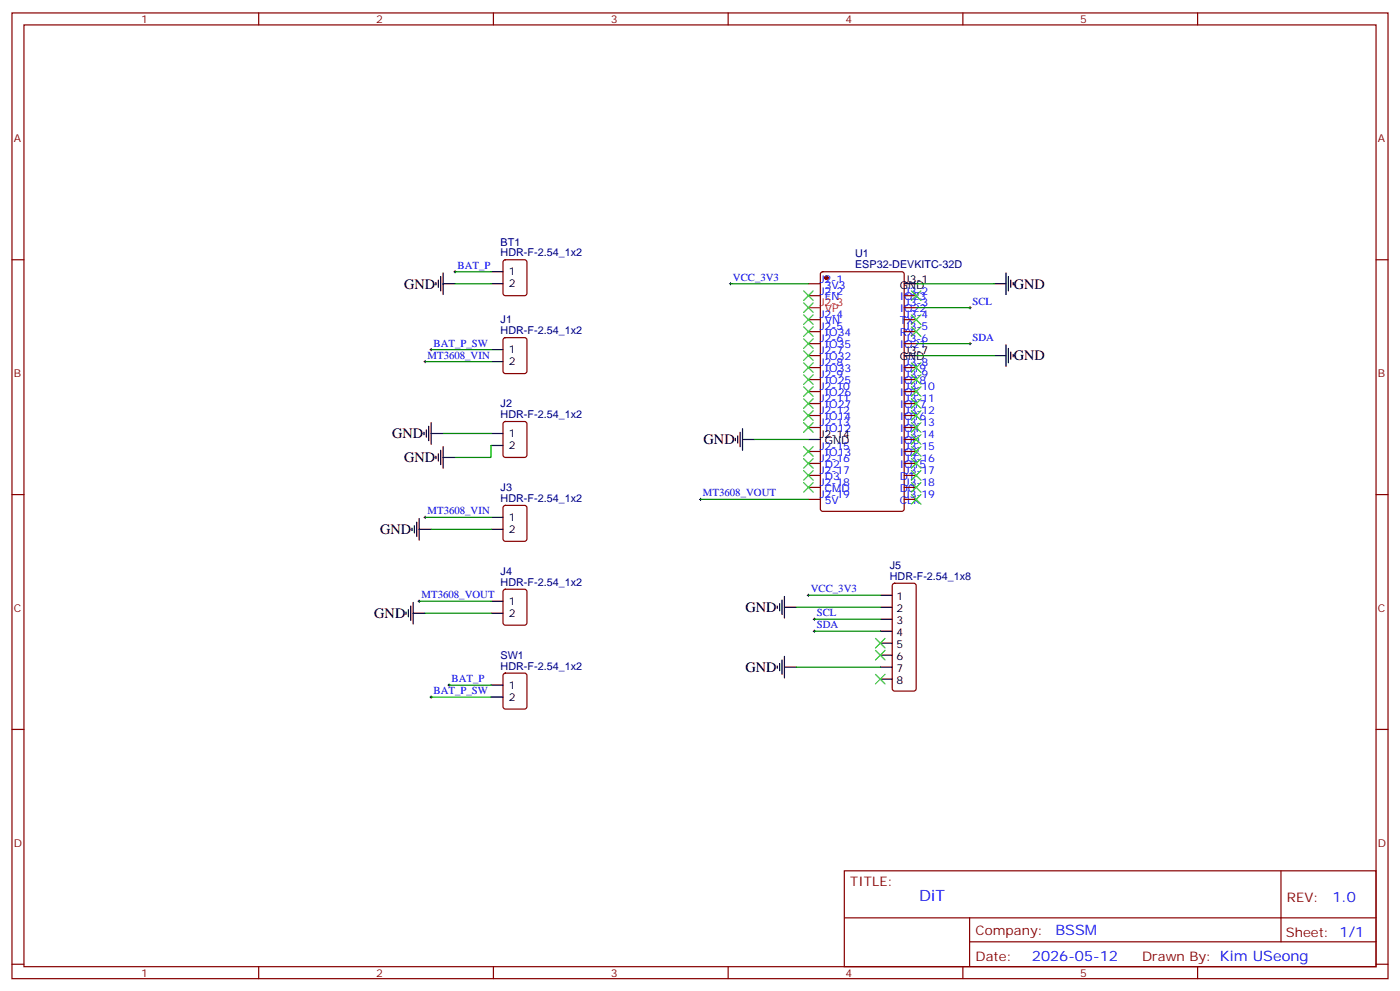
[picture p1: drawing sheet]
<svg xmlns="http://www.w3.org/2000/svg" width="412mm" height="292mm" viewBox="0 0 412 292" stroke-linecap="round" stroke-linejoin="round" font-family="sans-serif">
<g fill="none" stroke="#870000" stroke-width=".35">
<path d="M3.5 3.8h405.4v284.3h-405.4zM7.1 7.3h398.2v277.3h-398.2zM76.2 3.8v3.5M145.3 3.8v3.5M214.5 3.8v3.5M283.6 3.8v3.5M352.8 3.8v3.5M3.5 76.5h3.6M148.4 76.7l.5-.2h5.6l.7 .4v9.5l-.4 .6-5.9 .1-.7-.5v-9.4zM405.3 76.5h3.6M148.4 99.6l.5-.2h5.6l.7 .4v9.5l-.4 .6-5.9 .1-.7-.5v-9.4zM238.1 83.5h3.6"/>
<path d="M238.1 87.1h3.6M238.1 94.1h3.6M238.1 97.6h3.6M241.9 80.2l.5-.2h23.2l.7 .4v69.5l-.4 .6-23.5 .1-.7-.5v-69.4zM266.3 87.1h3.6M266.3 94.1h3.6M266.3 97.6h3.6M266.3 90.6h3.6M238.1 101.2h3.6M238.1 104.7h3.6M238.1 108.2h3.6M238.1 111.8h3.6"/>
<path d="M238.1 115.3h3.6M238.1 118.8h3.6M266.3 101.2h3.6M266.3 108.2h3.6M266.3 111.8h3.6M266.3 115.3h3.6M266.3 118.8h3.6M148.4 124.3l.5-.2h5.6l.7 .4v9.5l-.4 .6-5.9 .1-.7-.5v-9.4zM238.1 122.3h3.6M238.1 125.9h3.6M238.1 132.9h3.6M238.1 136.5h3.6"/>
<path d="M238.1 140h3.6M266.3 122.3h3.6M266.3 125.9h3.6M266.3 132.9h3.6M266.3 136.5h3.6M266.3 140h3.6M266.3 129.4h3.6M3.5 145.6h3.6M148.4 149l.5-.2h5.6l.7 .4v9.5l-.4 .6-5.9 .1-.7-.5v-9.4zM238.1 143.5h3.6M238.1 147h3.6M266.3 143.5h3.6"/>
<path d="M266.3 147h3.6M405.3 145.6h3.6M148.4 173.7l.5-.2h5.6l.7 .4v9.5l-.4 .6-5.9 .1-.7-.5v-9.4zM263.1 171.9l.4-.2h5.7l.5 .2 .2 .5v30.4l-.3 .5-.4 .2h-5.7l-.5-.3-.2-.4v-30.4zM148.4 198.4l.5-.2h5.6l.7 .4v9.5l-.4 .6-5.9 .1-.7-.5v-9.4zM3.5 214.8h3.6M405.3 214.8h3.6M248.7 256.4h156.6v28.2h-156.6zM377.3 256.4v20.9M248.7 270.2h156.5M285.6 277.3h119.6M285.6 270.2v14.2"/>
<path d="M3.5 283.9h3.6M76.2 284.6v3.5M145.3 284.6v3.5M214.5 284.6v3.5M283.6 284.6v3.5M352.8 284.6v3.5M405.3 283.9h3.6"/>
</g>
<g fill="none" stroke="#000" stroke-width=".35">
<path d="M128.4 83.2v.7M129.1 82.5v2.1M129.8 81.4v4.3M130.5 83.5h3.6M130.5 80.4v6.3M144.6 80h3.6M144.6 83.5h3.6M266.3 83.5h3.6M292.8 83.5h3.5M296.3 80.4v6.3M297 81.4v4.3M297.7 82.5v2.1"/>
<path d="M298.4 83.2v.7M144.6 102.9h3.6M144.6 106.5h3.6M266.3 104.7h3.6M292.8 104.7h3.5M296.3 101.5v6.4M297 102.6v4.2M297.7 103.6v2.2M298.4 104.4v.7M124.9 127.3v.7M125.6 126.6v2.1M126.3 125.5v4.3"/>
<path d="M127 127.6h3.5M127 124.5v6.3M128.4 134.3v.7M129.1 133.6v2.1M129.8 132.6v4.2M130.5 131.5v6.4M130.5 134.7h3.6M144.6 127.6h3.6M144.6 131.2h3.6M216.6 129v.8M217.3 128.3v2.2M218 127.3v4.2"/>
<path d="M218.7 129.4h3.5M218.7 126.2v6.4M238.1 129.4h3.6M121.4 155.5v.7M122.1 154.8v2.1M122.8 153.7v4.3M123.5 155.9h3.5M123.5 152.7v6.3M144.6 152.3h3.6M144.6 155.9h3.6M120.3 179.5v2.1M121 178.4v4.3"/>
<path d="M121.7 177.4v6.3M144.6 177h3.6M229 178.4v.7M229.7 177.7v2.1M230.4 176.7v4.2M231.1 178.8h3.5M231.1 175.6v6.4M259.3 175.3h3.5M259.3 178.8h3.5M119.6 180.2v.7M121.7 180.6h3.5M144.6 180.6h3.6"/>
<path d="M229 196.1v.7M229.7 195.4v2.1M230.4 194.3v4.2M231.1 196.4h3.5M231.1 193.3v6.3M259.3 182.3h3.5M259.3 185.8h3.5M259.3 189.4h3.5M259.3 192.9h3.5M259.3 196.4h3.5M259.3 200h3.5M144.6 201.7h3.6"/>
<path d="M144.6 205.2h3.6"/>
</g>
<circle cx="243.4" cy="81.8" r=".53" fill="#870000" stroke="#870000" stroke-width=".35"/>
<path d="M238.1 90.6h3.6" fill="none" stroke="#f00" stroke-width=".35"/>
<g fill="none" stroke="#000" stroke-width=".29">
<path d="M134.1 79.7v.7M133.7 80h.7M214.8 83.5h.7M215.2 83.2v.7M285.4 90.6h.7M285.8 90.2v.7M124.9 106.5h.7M125.2 106.1v.7M126.6 102.9h.8M127 102.6v.7M285.4 101.2h.7M285.8 100.8v.7"/>
<path d="M124.9 152.3h.7M125.2 152v.7M206 147h.7M206.4 146.7v.7M123.1 177h.7M123.5 176.7v.7M237.8 175.3h.7M238.1 174.9v.7M239.5 182.3h.7M239.5 185.8h.7M239.9 182v.7M239.9 185.5v.7"/>
<path d="M126.6 205.2h.8M127 204.9v.7M131.9 201.7h.7M132.3 201.4v.7"/>
</g>
<g fill="none" stroke="#008700" stroke-width=".35">
<path d="M134.1 80h10.5M134.1 83.5h10.5M215.2 83.5h22.9M269.9 83.5h22.9M269.9 90.6h15.9M125.2 106.5h19.4M127 102.9h17.6M269.9 104.7h22.9M269.9 101.2h15.9M130.5 127.6h14.1M144.6 131.2v3.5h-10.5M222.2 129.4h15.9"/>
<path d="M125.2 152.3h19.4M127 155.9h17.6M206.4 147h31.7M123.5 177h21.1M234.6 178.8h24.7M238.1 175.3h21.2M125.2 180.6h19.4M234.6 196.4h24.7M239.9 182.3h19.4M239.9 185.8h19.4M127 205.2h17.6M132.3 201.7h12.3"/>
</g>
<g fill="none" stroke="#3c3" stroke-width=".35">
<path d="M236.7 85.7l2.8 2.8M236.7 89.2l2.8 2.8M236.7 92.7l2.8 2.8M236.7 96.2l2.8 2.9M236.7 99.8l2.8 2.8M239.5 85.7l-2.8 2.8M239.5 89.2l-2.8 2.8M239.5 92.7l-2.8 2.8M239.5 96.2l-2.8 2.9M239.5 99.8l-2.8 2.8M268.5 85.7l2.8 2.8M268.5 92.7l2.8 2.8"/>
<path d="M268.5 96.2l2.8 2.9M271.3 85.7l-2.8 2.8M271.3 92.7l-2.8 2.8M271.3 96.2l-2.8 2.9M236.7 103.3l2.8 2.8M236.7 106.8l2.8 2.8M236.7 110.3l2.8 2.9M236.7 113.9l2.8 2.8M236.7 117.4l2.8 2.8M239.5 117.4l-2.8 2.8M239.5 103.3l-2.8 2.8M239.5 106.8l-2.8 2.8"/>
<path d="M239.5 110.3l-2.8 2.9M239.5 113.9l-2.8 2.8M268.5 117.4l2.8 2.8M268.5 113.9l2.8 2.8M268.5 110.3l2.8 2.9M268.5 106.8l2.8 2.8M271.3 106.8l-2.8 2.8M271.3 110.3l-2.8 2.9M271.3 117.4l-2.8 2.8M271.3 113.9l-2.8 2.8M236.7 120.9l2.8 2.9M236.7 124.5l2.8 2.8"/>
<path d="M236.7 131.5l2.8 2.8M236.7 135l2.8 2.9M236.7 138.6l2.8 2.8M239.5 124.5l-2.8 2.8M239.5 120.9l-2.8 2.9M239.5 131.5l-2.8 2.8M239.5 135l-2.8 2.9M239.5 138.6l-2.8 2.8M268.5 131.5l2.8 2.8M268.5 135l2.8 2.9M268.5 138.6l2.8 2.8M268.5 128l2.8 2.8"/>
<path d="M268.5 124.5l2.8 2.8M268.5 120.9l2.8 2.9M271.3 138.6l-2.8 2.8M271.3 135l-2.8 2.9M271.3 131.5l-2.8 2.8M271.3 128l-2.8 2.8M271.3 124.5l-2.8 2.8M271.3 120.9l-2.8 2.9M236.7 142.1l2.8 2.8M239.5 142.1l-2.8 2.8M268.5 145.6l2.8 2.8M268.5 142.1l2.8 2.8"/>
<path d="M271.3 145.6l-2.8 2.8M271.3 142.1l-2.8 2.8M257.9 188l2.8 2.8M257.9 191.5l2.8 2.8M257.9 198.5l2.8 2.9M260.7 188l-2.8 2.8M260.7 191.5l-2.8 2.8M260.7 198.5l-2.8 2.9"/>
</g>
<text font-size="4.6" fill="#00f" x="270.8" y="265.4">DiT</text>
<g font-size="4.2">
<text x="119.1" y="84.9">GND</text>
<text x="298.6" y="84.9">GND</text>
<text x="298.6" y="106.1">GND</text>
<text x="115.5" y="129.1">GND</text>
<text x="207.3" y="130.8">GND</text>
<text x="119.1" y="136.1">GND</text>
<text x="112" y="157.3">GND</text>
<text x="110.2" y="182">GND</text>
<text x="219.6" y="180.2">GND</text>
<text x="219.6" y="197.8">GND</text>
</g>
<g font-size="4.2" fill="#00f">
<text x="392.5" y="265.7">1.0</text>
<text x="310.9" y="275.2">BSSM</text>
<text x="304" y="283">2026-05-12</text>
</g>
<g font-size="3.9" fill="#800">
<text x="250.5" y="261">TITLE:</text>
<text x="379.1" y="265.7">REV:</text>
<text x="287.4" y="275.2">Company:</text>
<text x="378.7" y="275.8">Sheet: 1/1</text>
<text x="287.4" y="282.9">Date:</text>
<text x="336.4" y="282.9">Drawn By: Kim USeong</text>
</g>
<g font-size="3.2" fill="#800">
<text x="41.6" y="6.8">1</text>
<text x="110.8" y="6.8">2</text>
<text x="179.9" y="6.8">3</text>
<text x="249.1" y="6.8">4</text>
<text x="318.2" y="6.8">5</text>
<text x="4.1" y="41.9">A</text>
<text x="405.9" y="41.9">A</text>
<text x="4.1" y="111.1">B</text>
<text x="405.9" y="111.1">B</text>
<text x="4.1" y="180.2">C</text>
<text x="405.9" y="180.2">C</text>
<text x="4.1" y="249.3">D</text>
<text x="405.9" y="249.3">D</text>
<text x="41.6" y="287.6">1</text>
<text x="110.8" y="287.6">2</text>
<text x="179.9" y="287.6">3</text>
<text x="249.1" y="287.6">4</text>
<text x="318.2" y="287.6">5</text>
</g>
<g font-size="3.2" fill="#000080">
<text x="147.5" y="75.4">HDR-F-2.54_1x2</text>
<text x="147.5" y="72.3">BT1</text>
<text x="251.9" y="75.6">U1</text>
<text x="251.9" y="78.8">ESP32-DEVKITC-32D</text>
<text x="147.5" y="95.2">J1</text>
<text x="147.5" y="98.4">HDR-F-2.54_1x2</text>
<text x="147.5" y="119.9">J2</text>
<text x="147.5" y="123">HDR-F-2.54_1x2</text>
<text x="147.5" y="147.7">HDR-F-2.54_1x2</text>
<text x="147.5" y="144.6">J3</text>
<text x="262.1" y="167.5">J5</text>
<text x="147.5" y="172.4">HDR-F-2.54_1x2</text>
<text x="147.5" y="169.3">J4</text>
<text x="262.1" y="170.7">HDR-F-2.54_1x8</text>
<text x="147.5" y="197.1">HDR-F-2.54_1x2</text>
<text x="147.5" y="194">SW1</text>
</g>
<g font-size="3.2" fill="#00f">
<text x="134.8" y="79.1">BAT_P</text>
<text x="215.9" y="82.7">VCC_3V3</text>
<text x="241.5" y="83.2">J2-1</text>
<text x="241.5" y="86.7">J2-2</text>
<text x="243" y="84.9">3V3</text>
<text x="243" y="88.5">EN</text>
<text x="265" y="88.5">IO23</text>
<text x="266.5" y="86.7">J3-2</text>
<text x="286.5" y="89.7">SCL</text>
<text x="241.5" y="93.8">J2-4</text>
<text x="243" y="95.5">VN</text>
<text x="265" y="92">IO22</text>
<text x="265" y="95.5">TX</text>
<text x="266.5" y="90.2">J3-3</text>
<text x="266.5" y="93.8">J3-4</text>
<text x="241.5" y="97.3">J2-5</text>
<text x="241.5" y="100.8">J2-6</text>
<text x="243" y="99.1">IO34</text>
<text x="265" y="99.1">RX</text>
<text x="266.5" y="97.3">J3-5</text>
<text x="266.5" y="100.8">J3-6</text>
<text x="286.5" y="100.3">SDA</text>
<text x="125.9" y="105.6">MT3608_VIN</text>
<text x="127.7" y="102.1">BAT_P_SW</text>
<text x="241.5" y="104.4">J2-7</text>
<text x="241.5" y="107.9">J2-8</text>
<text x="243" y="102.6">IO35</text>
<text x="243" y="106.1">IO32</text>
<text x="265" y="102.6">IO21</text>
<text x="266.5" y="107.9">J3-8</text>
<text x="241.5" y="111.4">J2-9</text>
<text x="243" y="109.6">IO33</text>
<text x="243" y="113.2">IO25</text>
<text x="265" y="109.6">IO19</text>
<text x="265" y="113.2">IO18</text>
<text x="266.5" y="111.4">J3-9</text>
<text x="241.5" y="114.9">J2-10</text>
<text x="241.5" y="118.5">J2-11</text>
<text x="243" y="116.7">IO26</text>
<text x="265" y="116.7">IO5</text>
<text x="266.5" y="114.9">J3-10</text>
<text x="266.5" y="118.5">J3-11</text>
<text x="241.5" y="122">J2-12</text>
<text x="241.5" y="125.5">J2-13</text>
<text x="243" y="120.2">IO27</text>
<text x="243" y="123.8">IO14</text>
<text x="265" y="120.2">IO17</text>
<text x="265" y="123.8">IO16</text>
<text x="266.5" y="122">J3-12</text>
<text x="266.5" y="125.5">J3-13</text>
<text x="243" y="127.3">IO12</text>
<text x="265" y="127.3">IO4</text>
<text x="265" y="130.8">IO0</text>
<text x="266.5" y="129">J3-14</text>
<text x="241.5" y="132.6">J2-15</text>
<text x="241.5" y="136.1">J2-16</text>
<text x="243" y="134.3">IO13</text>
<text x="243" y="137.9">D2</text>
<text x="265" y="134.3">IO2</text>
<text x="265" y="137.9">IO15</text>
<text x="266.5" y="132.6">J3-15</text>
<text x="266.5" y="136.1">J3-16</text>
<text x="241.5" y="139.6">J2-17</text>
<text x="241.5" y="143.2">J2-18</text>
<text x="243" y="141.4">D3</text>
<text x="265" y="141.4">D1</text>
<text x="266.5" y="139.6">J3-17</text>
<text x="266.5" y="143.2">J3-18</text>
<text x="207.1" y="146.2">MT3608_VOUT</text>
<text x="241.5" y="146.7">J2-19</text>
<text x="243" y="144.9">CMD</text>
<text x="243" y="148.4">5V</text>
<text x="265" y="144.9">D0</text>
<text x="265" y="148.4">CLK</text>
<text x="266.5" y="146.7">J3-19</text>
<text x="125.9" y="151.4">MT3608_VIN</text>
<text x="124.2" y="176.1">MT3608_VOUT</text>
<text x="238.8" y="174.4">VCC_3V3</text>
<text x="240.6" y="181.4">SCL</text>
<text x="240.6" y="185">SDA</text>
<text x="133" y="200.8">BAT_P</text>
<text x="127.7" y="204.4">BAT_P_SW</text>
</g>
<g font-size="3.2">
<text x="149.9" y="81.1">1</text>
<text x="266.5" y="83.2">J3-1</text>
<text x="149.9" y="84.6">2</text>
<text x="265" y="84.9">GND</text>
<text x="149.9" y="104">1</text>
<text x="149.9" y="107.5">2</text>
<text x="265" y="106.1">GND</text>
<text x="266.5" y="104.4">J3-7</text>
<text x="149.9" y="128.7">1</text>
<text x="241.5" y="129">J2-14</text>
<text x="243" y="130.8">GND</text>
<text x="149.9" y="132.2">2</text>
<text x="149.9" y="153.4">1</text>
<text x="149.9" y="156.9">2</text>
<text x="149.9" y="178.1">1</text>
<text x="264.1" y="176.7">1</text>
<text x="149.9" y="181.6">2</text>
<text x="264.1" y="180.2">2</text>
<text x="264.1" y="183.7">3</text>
<text x="264.1" y="187.3">4</text>
<text x="264.1" y="190.8">5</text>
<text x="264.1" y="194.3">6</text>
<text x="264.1" y="197.8">7</text>
<text x="149.9" y="202.8">1</text>
<text x="264.1" y="201.4">8</text>
<text x="149.9" y="206.3">2</text>
</g>
<g font-size="3.2" fill="#f00">
<text x="241.5" y="90.2">J2-3</text>
<text x="243" y="92">VP</text>
</g>
</svg>
